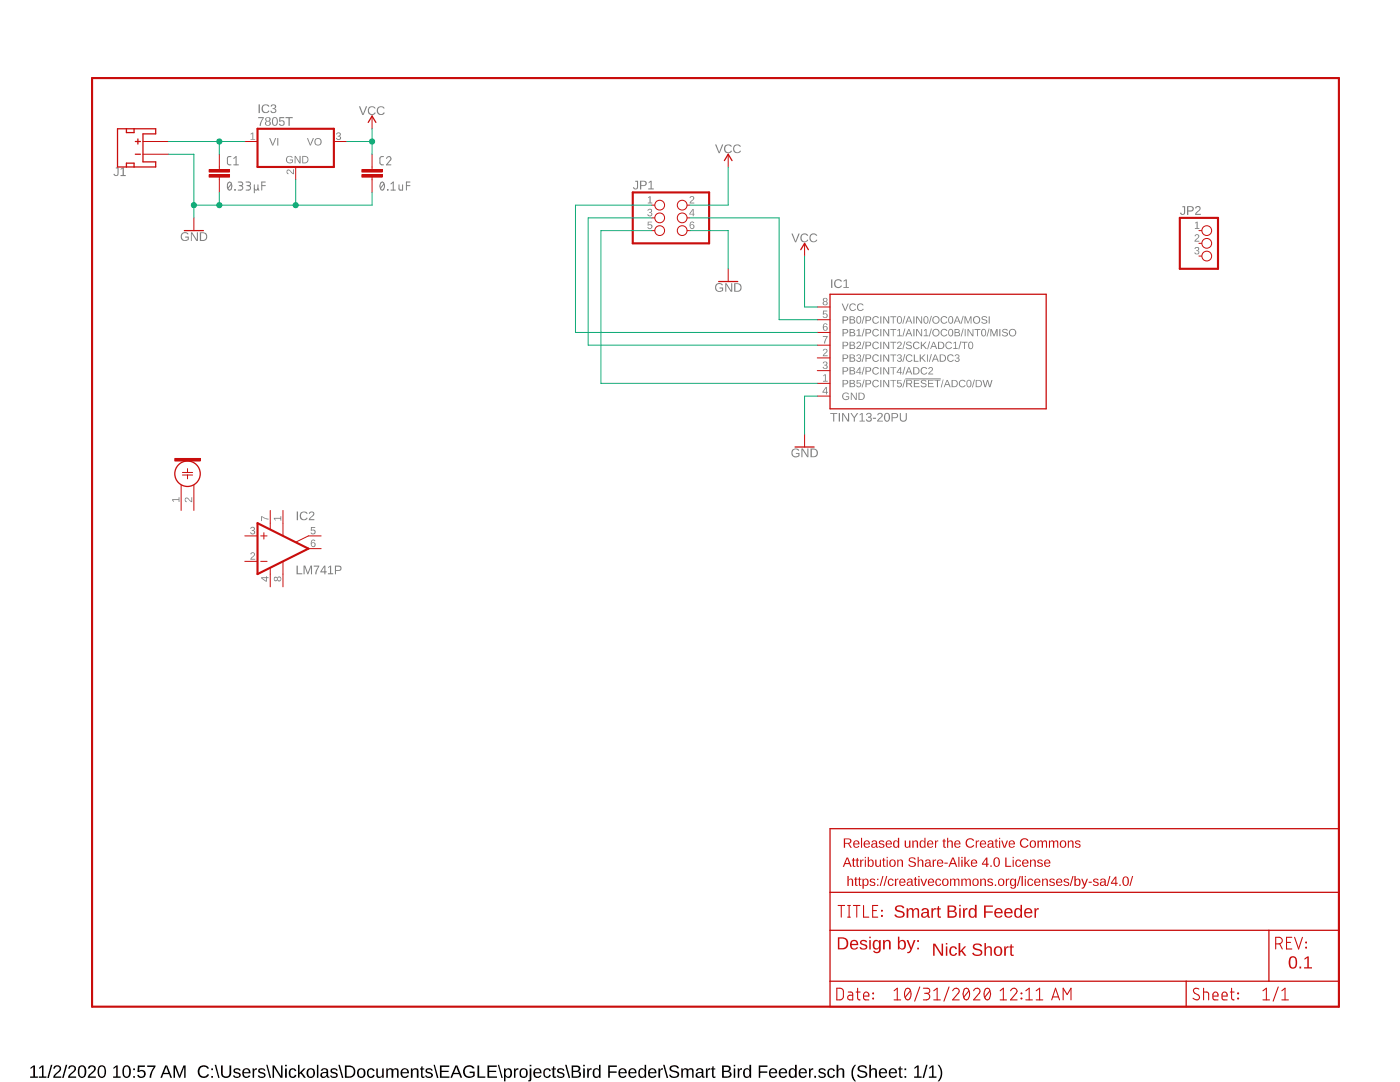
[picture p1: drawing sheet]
<?xml version="1.0" encoding="utf-8"?>
<!DOCTYPE eagle SYSTEM "eagle.dtd">
<!--
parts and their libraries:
SparkFun-Aesthetics: Licensing: Creative Commons ShareAlike 4.0 International - https://creativecommons.org/licenses/by-sa/4.0
-->
<eagle version="9.6.2">
<drawing>
<settings>
<setting alwaysvectorfont="no"/>
<setting verticaltext="up"/>
</settings>
<grid distance="0.1" unitdist="inch" unit="inch" style="lines" multiple="1" display="no" altdistance="0.01" altunitdist="inch" altunit="inch"/>
<schematic xreflabel="%F%N/%S.%C%R" xrefpart="/%S.%C%R">
<libraries>
<library name="atmel">
<symbols>
<symbol name="TINY13">
<wire x1="-17.78" y1="15.24" x2="25.4" y2="15.24" width="0.254" layer="94"/>
<wire x1="25.4" y1="15.24" x2="25.4" y2="-7.62" width="0.254" layer="94"/>
<wire x1="25.4" y1="-7.62" x2="-17.78" y2="-7.62" width="0.254" layer="94"/>
<wire x1="-17.78" y1="-7.62" x2="-17.78" y2="15.24" width="0.254" layer="94"/>
<text x="-17.78" y="16.51" size="1.778" layer="95">&gt;NAME</text>
<text x="-17.78" y="-10.16" size="1.778" layer="96">&gt;VALUE</text>
<pin name="PB5/PCINT5/!RESET!/ADC0/DW" x="-20.32" y="-2.54" length="short"/>
<pin name="PB3/PCINT3/CLKI/ADC3" x="-20.32" y="2.54" length="short"/>
<pin name="PB4/PCINT4/ADC2" x="-20.32" y="0" length="short"/>
<pin name="PB0/PCINT0/AIN0/OC0A/MOSI" x="-20.32" y="10.16" length="short"/>
<pin name="PB1/PCINT1/AIN1/OC0B/INT0/MISO" x="-20.32" y="7.62" length="short"/>
<pin name="PB2/PCINT2/SCK/ADC1/T0" x="-20.32" y="5.08" length="short"/>
<pin name="VCC" x="-20.32" y="12.7" length="short" direction="pwr"/>
<pin name="GND" x="-20.32" y="-5.08" length="short" direction="pwr"/>
</symbol>
</symbols>
<devicesets>
<deviceset name="TINY13" prefix="IC">
<gates>
<gate name="G$1" symbol="TINY13" x="0" y="0"/>
</gates>
<devices>
<device name="PU" package="DIL08">
<connects>
<connect gate="G$1" pin="GND" pad="4"/>
<connect gate="G$1" pin="PB0/PCINT0/AIN0/OC0A/MOSI" pad="5"/>
<connect gate="G$1" pin="PB1/PCINT1/AIN1/OC0B/INT0/MISO" pad="6"/>
<connect gate="G$1" pin="PB2/PCINT2/SCK/ADC1/T0" pad="7"/>
<connect gate="G$1" pin="PB3/PCINT3/CLKI/ADC3" pad="2"/>
<connect gate="G$1" pin="PB4/PCINT4/ADC2" pad="3"/>
<connect gate="G$1" pin="PB5/PCINT5/!RESET!/ADC0/DW" pad="1"/>
<connect gate="G$1" pin="VCC" pad="8"/>
</connects>
<package3dinstances>
<package3dinstance package3d_urn="urn:adsk.eagle:package:4324/1"/>
</package3dinstances>
<technologies>
<technology name="-20">
<attribute name="MF" value="" constant="no"/>
<attribute name="MPN" value="ATTINY13-20PU" constant="no"/>
<attribute name="OC_FARNELL" value="9171550" constant="no"/>
<attribute name="OC_NEWARK" value="96K6521" constant="no"/>
<attribute name="POPULARITY" value="0" constant="no"/>
</technology>
<technology name="V-10">
<attribute name="MF" value="" constant="no"/>
<attribute name="MPN" value="ATTINY13V-10PU" constant="no"/>
<attribute name="OC_FARNELL" value="9171576" constant="no"/>
<attribute name="OC_NEWARK" value="96K6523" constant="no"/>
<attribute name="POPULARITY" value="0" constant="no"/>
</technology>
</technologies>
</device>
<device name="SSU" package="8S1">
<connects>
<connect gate="G$1" pin="GND" pad="4"/>
<connect gate="G$1" pin="PB0/PCINT0/AIN0/OC0A/MOSI" pad="5"/>
<connect gate="G$1" pin="PB1/PCINT1/AIN1/OC0B/INT0/MISO" pad="6"/>
<connect gate="G$1" pin="PB2/PCINT2/SCK/ADC1/T0" pad="7"/>
<connect gate="G$1" pin="PB3/PCINT3/CLKI/ADC3" pad="2"/>
<connect gate="G$1" pin="PB4/PCINT4/ADC2" pad="3"/>
<connect gate="G$1" pin="PB5/PCINT5/!RESET!/ADC0/DW" pad="1"/>
<connect gate="G$1" pin="VCC" pad="8"/>
</connects>
<package3dinstances>
<package3dinstance package3d_urn="urn:adsk.eagle:package:4358/1"/>
</package3dinstances>
<technologies>
<technology name="-20">
<attribute name="MF" value="" constant="no"/>
<attribute name="MPN" value="ATTINY13-20SSU" constant="no"/>
<attribute name="OC_FARNELL" value="1455133" constant="no"/>
<attribute name="OC_NEWARK" value="58M3771" constant="no"/>
<attribute name="POPULARITY" value="0" constant="no"/>
</technology>
<technology name="V-10">
<attribute name="MF" value="" constant="no"/>
<attribute name="MPN" value="ATTINY13V-10SSU" constant="no"/>
<attribute name="OC_FARNELL" value="1455135" constant="no"/>
<attribute name="OC_NEWARK" value="58M3773" constant="no"/>
<attribute name="POPULARITY" value="0" constant="no"/>
</technology>
</technologies>
</device>
<device name="SU" package="8S2">
<connects>
<connect gate="G$1" pin="GND" pad="4"/>
<connect gate="G$1" pin="PB0/PCINT0/AIN0/OC0A/MOSI" pad="5"/>
<connect gate="G$1" pin="PB1/PCINT1/AIN1/OC0B/INT0/MISO" pad="6"/>
<connect gate="G$1" pin="PB2/PCINT2/SCK/ADC1/T0" pad="7"/>
<connect gate="G$1" pin="PB3/PCINT3/CLKI/ADC3" pad="2"/>
<connect gate="G$1" pin="PB4/PCINT4/ADC2" pad="3"/>
<connect gate="G$1" pin="PB5/PCINT5/!RESET!/ADC0/DW" pad="1"/>
<connect gate="G$1" pin="VCC" pad="8"/>
</connects>
<package3dinstances>
<package3dinstance package3d_urn="urn:adsk.eagle:package:4359/1"/>
</package3dinstances>
<technologies>
<technology name="-20">
<attribute name="MF" value="" constant="no"/>
<attribute name="MPN" value="ATTINY13-20SU" constant="no"/>
<attribute name="OC_FARNELL" value="9171568" constant="no"/>
<attribute name="OC_NEWARK" value="96K6522" constant="no"/>
<attribute name="POPULARITY" value="0" constant="no"/>
</technology>
<technology name="V-10">
<attribute name="MF" value="" constant="no"/>
<attribute name="MPN" value="ATTINY13V-10SU" constant="no"/>
<attribute name="OC_FARNELL" value="9171584" constant="no"/>
<attribute name="OC_NEWARK" value="96K6524" constant="no"/>
<attribute name="POPULARITY" value="0" constant="no"/>
</technology>
</technologies>
</device>
</devices>
</deviceset>
</devicesets>
</library>
<library name="pinhead">
<symbols>
<symbol name="PINH2X3">
<wire x1="-6.35" y1="-5.08" x2="8.89" y2="-5.08" width="0.4064" layer="94"/>
<wire x1="8.89" y1="-5.08" x2="8.89" y2="5.08" width="0.4064" layer="94"/>
<wire x1="8.89" y1="5.08" x2="-6.35" y2="5.08" width="0.4064" layer="94"/>
<wire x1="-6.35" y1="5.08" x2="-6.35" y2="-5.08" width="0.4064" layer="94"/>
<text x="-6.35" y="5.715" size="1.778" layer="95">&gt;NAME</text>
<text x="-6.35" y="-7.62" size="1.778" layer="96">&gt;VALUE</text>
<pin name="1" x="-2.54" y="2.54" visible="pad" length="short" direction="pas" function="dot"/>
<pin name="2" x="5.08" y="2.54" visible="pad" length="short" direction="pas" function="dot" rot="R180"/>
<pin name="3" x="-2.54" y="0" visible="pad" length="short" direction="pas" function="dot"/>
<pin name="4" x="5.08" y="0" visible="pad" length="short" direction="pas" function="dot" rot="R180"/>
<pin name="5" x="-2.54" y="-2.54" visible="pad" length="short" direction="pas" function="dot"/>
<pin name="6" x="5.08" y="-2.54" visible="pad" length="short" direction="pas" function="dot" rot="R180"/>
</symbol>
<symbol name="PINHD3">
<wire x1="-6.35" y1="-5.08" x2="1.27" y2="-5.08" width="0.4064" layer="94"/>
<wire x1="1.27" y1="-5.08" x2="1.27" y2="5.08" width="0.4064" layer="94"/>
<wire x1="1.27" y1="5.08" x2="-6.35" y2="5.08" width="0.4064" layer="94"/>
<wire x1="-6.35" y1="5.08" x2="-6.35" y2="-5.08" width="0.4064" layer="94"/>
<text x="-6.35" y="5.715" size="1.778" layer="95">&gt;NAME</text>
<text x="-6.35" y="-7.62" size="1.778" layer="96">&gt;VALUE</text>
<pin name="1" x="-2.54" y="2.54" visible="pad" length="short" direction="pas" function="dot"/>
<pin name="2" x="-2.54" y="0" visible="pad" length="short" direction="pas" function="dot"/>
<pin name="3" x="-2.54" y="-2.54" visible="pad" length="short" direction="pas" function="dot"/>
</symbol>
</symbols>
<devicesets>
<deviceset name="PINHD-2X3" prefix="JP" uservalue="yes">
<gates>
<gate name="A" symbol="PINH2X3" x="0" y="0"/>
</gates>
<devices>
<device name="" package="2X03">
<connects>
<connect gate="A" pin="1" pad="1"/>
<connect gate="A" pin="2" pad="2"/>
<connect gate="A" pin="3" pad="3"/>
<connect gate="A" pin="4" pad="4"/>
<connect gate="A" pin="5" pad="5"/>
<connect gate="A" pin="6" pad="6"/>
</connects>
<package3dinstances>
<package3dinstance package3d_urn="urn:adsk.eagle:package:22462/2"/>
</package3dinstances>
<technologies>
<technology name="">
<attribute name="POPULARITY" value="62" constant="no"/>
</technology>
</technologies>
</device>
<device name="/90" package="2X03/90">
<connects>
<connect gate="A" pin="1" pad="1"/>
<connect gate="A" pin="2" pad="2"/>
<connect gate="A" pin="3" pad="3"/>
<connect gate="A" pin="4" pad="4"/>
<connect gate="A" pin="5" pad="5"/>
<connect gate="A" pin="6" pad="6"/>
</connects>
<package3dinstances>
<package3dinstance package3d_urn="urn:adsk.eagle:package:22464/2"/>
</package3dinstances>
<technologies>
<technology name="">
<attribute name="POPULARITY" value="2" constant="no"/>
</technology>
</technologies>
</device>
</devices>
</deviceset>
<deviceset name="PINHD-1X3" prefix="JP" uservalue="yes">
<gates>
<gate name="A" symbol="PINHD3" x="0" y="0"/>
</gates>
<devices>
<device name="" package="1X03">
<connects>
<connect gate="A" pin="1" pad="1"/>
<connect gate="A" pin="2" pad="2"/>
<connect gate="A" pin="3" pad="3"/>
</connects>
<package3dinstances>
<package3dinstance package3d_urn="urn:adsk.eagle:package:22458/2"/>
</package3dinstances>
<technologies>
<technology name="">
<attribute name="POPULARITY" value="92" constant="no"/>
</technology>
</technologies>
</device>
<device name="/90" package="1X03/90">
<connects>
<connect gate="A" pin="1" pad="1"/>
<connect gate="A" pin="2" pad="2"/>
<connect gate="A" pin="3" pad="3"/>
</connects>
<package3dinstances>
<package3dinstance package3d_urn="urn:adsk.eagle:package:22459/2"/>
</package3dinstances>
<technologies>
<technology name="">
<attribute name="POPULARITY" value="17" constant="no"/>
</technology>
</technologies>
</device>
</devices>
</deviceset>
</devicesets>
</library>
<library name="SparkFun-Aesthetics">
<symbols>
<symbol name="FRAME-LETTER">
<wire x1="0" y1="185.42" x2="248.92" y2="185.42" width="0.4064" layer="94"/>
<wire x1="248.92" y1="185.42" x2="248.92" y2="0" width="0.4064" layer="94"/>
<wire x1="0" y1="185.42" x2="0" y2="0" width="0.4064" layer="94"/>
<wire x1="0" y1="0" x2="248.92" y2="0" width="0.4064" layer="94"/>
</symbol>
<symbol name="DOCFIELD">
<wire x1="0" y1="0" x2="71.12" y2="0" width="0.254" layer="94"/>
<wire x1="101.6" y1="15.24" x2="87.63" y2="15.24" width="0.254" layer="94"/>
<wire x1="0" y1="0" x2="0" y2="5.08" width="0.254" layer="94"/>
<wire x1="0" y1="5.08" x2="71.12" y2="5.08" width="0.254" layer="94"/>
<wire x1="0" y1="5.08" x2="0" y2="15.24" width="0.254" layer="94"/>
<wire x1="101.6" y1="15.24" x2="101.6" y2="5.08" width="0.254" layer="94"/>
<wire x1="71.12" y1="5.08" x2="71.12" y2="0" width="0.254" layer="94"/>
<wire x1="71.12" y1="5.08" x2="87.63" y2="5.08" width="0.254" layer="94"/>
<wire x1="71.12" y1="0" x2="101.6" y2="0" width="0.254" layer="94"/>
<wire x1="87.63" y1="15.24" x2="87.63" y2="5.08" width="0.254" layer="94"/>
<wire x1="87.63" y1="15.24" x2="0" y2="15.24" width="0.254" layer="94"/>
<wire x1="87.63" y1="5.08" x2="101.6" y2="5.08" width="0.254" layer="94"/>
<wire x1="101.6" y1="5.08" x2="101.6" y2="0" width="0.254" layer="94"/>
<wire x1="0" y1="15.24" x2="0" y2="22.86" width="0.254" layer="94"/>
<wire x1="101.6" y1="35.56" x2="0" y2="35.56" width="0.254" layer="94"/>
<wire x1="101.6" y1="35.56" x2="101.6" y2="22.86" width="0.254" layer="94"/>
<wire x1="0" y1="22.86" x2="101.6" y2="22.86" width="0.254" layer="94"/>
<wire x1="0" y1="22.86" x2="0" y2="35.56" width="0.254" layer="94"/>
<wire x1="101.6" y1="22.86" x2="101.6" y2="15.24" width="0.254" layer="94"/>
<text x="1.27" y="1.27" size="2.54" layer="94" font="vector">Date:</text>
<text x="12.7" y="1.27" size="2.54" layer="94" font="vector">&gt;LAST_DATE_TIME</text>
<text x="72.39" y="1.27" size="2.54" layer="94" font="vector">Sheet:</text>
<text x="86.36" y="1.27" size="2.54" layer="94" font="vector">&gt;SHEET</text>
<text x="88.9" y="11.43" size="2.54" layer="94" font="vector">REV:</text>
<text x="1.524" y="17.78" size="2.54" layer="94" font="vector">TITLE:</text>
<text x="15.494" y="17.78" size="2.7432" layer="94" font="vector">&gt;DRAWING_NAME</text>
<text x="2.54" y="31.75" size="1.9304" layer="94">Released under the Creative Commons</text>
<text x="2.54" y="27.94" size="1.9304" layer="94">Attribution Share-Alike 4.0 License</text>
<text x="2.54" y="24.13" size="1.9304" layer="94"> https://creativecommons.org/licenses/by-sa/4.0/</text>
<text x="1.27" y="11.43" size="2.54" layer="94">Design by:</text>
</symbol>
</symbols>
<devicesets>
<deviceset name="FRAME-LETTER" prefix="FRAME">
<gates>
<gate name="G$1" symbol="FRAME-LETTER" x="0" y="0"/>
<gate name="V" symbol="DOCFIELD" x="147.32" y="0" addlevel="must"/>
</gates>
<devices>
<device name="" package="CREATIVE_COMMONS">
<package3dinstances>
<package3dinstance package3d_urn="urn:adsk.eagle:package:37121/1"/>
</package3dinstances>
<technologies>
<technology name=""/>
</technologies>
</device>
<device name="NO_PACKAGE" package="DUMMY">
<package3dinstances>
<package3dinstance package3d_urn="urn:adsk.eagle:package:37104/1"/>
</package3dinstances>
<technologies>
<technology name="">
<attribute name="DESIGNER" value="Nobody" constant="no"/>
<attribute name="VERSION" value="v01" constant="no"/>
</technology>
</technologies>
</device>
</devices>
</deviceset>
</devicesets>
</library>
<library name="SparkFun-Connectors">
<symbols>
<symbol name="JST_2MM_MALE">
<wire x1="-2.54" y1="-2.54" x2="-2.54" y2="1.778" width="0.254" layer="94"/>
<wire x1="-2.54" y1="1.778" x2="-2.54" y2="3.302" width="0.254" layer="94"/>
<wire x1="-2.54" y1="3.302" x2="-2.54" y2="5.08" width="0.254" layer="94"/>
<wire x1="-2.54" y1="5.08" x2="5.08" y2="5.08" width="0.254" layer="94"/>
<wire x1="5.08" y1="5.08" x2="5.08" y2="3.302" width="0.254" layer="94"/>
<wire x1="5.08" y1="3.302" x2="5.08" y2="1.778" width="0.254" layer="94"/>
<wire x1="5.08" y1="1.778" x2="5.08" y2="-2.54" width="0.254" layer="94"/>
<wire x1="5.08" y1="-2.54" x2="4.064" y2="-2.54" width="0.254" layer="94"/>
<wire x1="4.064" y1="-2.54" x2="4.064" y2="0" width="0.254" layer="94"/>
<wire x1="4.064" y1="0" x2="-1.524" y2="0" width="0.254" layer="94"/>
<wire x1="-1.524" y1="0" x2="-1.524" y2="-2.54" width="0.254" layer="94"/>
<wire x1="-2.54" y1="-2.54" x2="-1.524" y2="-2.54" width="0.254" layer="94"/>
<wire x1="-2.54" y1="1.778" x2="-1.778" y2="1.778" width="0.254" layer="94"/>
<wire x1="-1.778" y1="1.778" x2="-1.778" y2="3.302" width="0.254" layer="94"/>
<wire x1="-1.778" y1="3.302" x2="-2.54" y2="3.302" width="0.254" layer="94"/>
<wire x1="5.08" y1="1.778" x2="4.318" y2="1.778" width="0.254" layer="94"/>
<wire x1="4.318" y1="1.778" x2="4.318" y2="3.302" width="0.254" layer="94"/>
<wire x1="4.318" y1="3.302" x2="5.08" y2="3.302" width="0.254" layer="94"/>
<wire x1="2.032" y1="1.016" x2="3.048" y2="1.016" width="0.254" layer="94"/>
<wire x1="2.54" y1="0.508" x2="2.54" y2="1.524" width="0.254" layer="94"/>
<wire x1="0" y1="0.508" x2="0" y2="1.524" width="0.254" layer="94"/>
<pin name="-" x="0" y="-5.08" visible="off" length="middle" rot="R90"/>
<pin name="+" x="2.54" y="-5.08" visible="off" length="middle" rot="R90"/>
<pin name="PAD2" x="5.08" y="2.54" visible="off" length="point" rot="R90"/>
<pin name="PAD1" x="-2.54" y="2.54" visible="off" length="point" rot="R90"/>
<text x="-2.54" y="5.842" size="1.778" layer="95">&gt;NAME</text>
</symbol>
</symbols>
<devicesets>
<deviceset name="JST_2MM_MALE" prefix="J" uservalue="yes">
<gates>
<gate name="G$1" symbol="JST_2MM_MALE" x="0" y="0"/>
</gates>
<devices>
<device name="" package="JST-2-SMD">
<connects>
<connect gate="G$1" pin="+" pad="2"/>
<connect gate="G$1" pin="-" pad="1"/>
<connect gate="G$1" pin="PAD1" pad="NC1"/>
<connect gate="G$1" pin="PAD2" pad="NC2"/>
</connects>
<package3dinstances>
<package3dinstance package3d_urn="urn:adsk.eagle:package:38042/1"/>
</package3dinstances>
<technologies>
<technology name="">
<attribute name="PROD_ID" value="CONN-11443"/>
<attribute name="SF_ID" value="PRT-08612" constant="no"/>
</technology>
</technologies>
</device>
</devices>
</deviceset>
</devicesets>
</library>
<library name="SparkFun-PowerSymbols">
<symbols>
<symbol name="DGND">
<wire x1="-1.905" y1="0" x2="1.905" y2="0" width="0.254" layer="94"/>
<pin name="GND" x="0" y="2.54" visible="off" length="short" direction="sup" rot="R270"/>
<text x="0" y="-0.254" size="1.778" layer="96" align="top-center">&gt;VALUE</text>
</symbol>
<symbol name="VCC">
<wire x1="0.762" y1="1.27" x2="0" y2="2.54" width="0.254" layer="94"/>
<wire x1="0" y1="2.54" x2="-0.762" y2="1.27" width="0.254" layer="94"/>
<pin name="VCC" x="0" y="0" visible="off" length="short" direction="sup" rot="R90"/>
<text x="0" y="2.794" size="1.778" layer="96" align="bottom-center">&gt;VALUE</text>
</symbol>
</symbols>
<devicesets>
<deviceset name="GND" prefix="GND">
<gates>
<gate name="1" symbol="DGND" x="0" y="0"/>
</gates>
<devices>
<device name="">
<technologies>
<technology name=""/>
</technologies>
</device>
</devices>
</deviceset>
<deviceset name="VCC" prefix="SUPPLY">
<gates>
<gate name="G$1" symbol="VCC" x="0" y="0"/>
</gates>
<devices>
<device name="">
<technologies>
<technology name=""/>
</technologies>
</device>
</devices>
</deviceset>
</devicesets>
</library>
<library name="microphon">
<symbols>
<symbol name="CONDENSER-MICROPHON">
<wire x1="1.27" y1="-1.27" x2="2.032" y2="-1.27" width="0.1524" layer="94"/>
<wire x1="2.032" y1="-0.254" x2="2.032" y2="-1.27" width="0.1524" layer="94"/>
<wire x1="2.032" y1="-1.27" x2="2.032" y2="-2.286" width="0.1524" layer="94"/>
<wire x1="2.54" y1="-0.254" x2="2.54" y2="-1.27" width="0.1524" layer="94"/>
<wire x1="2.54" y1="-1.27" x2="2.54" y2="-2.286" width="0.1524" layer="94"/>
<wire x1="2.54" y1="-1.27" x2="3.302" y2="-1.27" width="0.1524" layer="94"/>
<circle x="2.286" y="-1.27" radius="2.54" width="0.254" layer="94"/>
<rectangle x1="4.826" y1="-3.81" x2="5.334" y2="1.27" layer="94"/>
<pin name="1" x="-5.08" y="0" visible="pad" length="middle" direction="pas"/>
<pin name="2" x="-5.08" y="-2.54" visible="pad" length="middle" direction="pas"/>
</symbol>
</symbols>
<devicesets>
<deviceset name="ELECTRET_MICROPHON-" prefix="M">
<gates>
<gate name="G$1" symbol="CONDENSER-MICROPHON" x="0" y="0"/>
</gates>
<devices>
<device name="F6035AP" package="F6035AP">
<connects>
<connect gate="G$1" pin="1" pad="1"/>
<connect gate="G$1" pin="2" pad="2"/>
</connects>
<package3dinstances>
<package3dinstance package3d_urn="urn:adsk.eagle:package:21041/1"/>
</package3dinstances>
<technologies>
<technology name="">
<attribute name="POPULARITY" value="0" constant="no"/>
</technology>
</technologies>
</device>
<device name="F6050AP" package="F6050AP">
<connects>
<connect gate="G$1" pin="1" pad="1"/>
<connect gate="G$1" pin="2" pad="2"/>
</connects>
<package3dinstances>
<package3dinstance package3d_urn="urn:adsk.eagle:package:21036/1"/>
</package3dinstances>
<technologies>
<technology name="">
<attribute name="POPULARITY" value="2" constant="no"/>
</technology>
</technologies>
</device>
<device name="WM-61A" package="WM-61A">
<connects>
<connect gate="G$1" pin="1" pad="1"/>
<connect gate="G$1" pin="2" pad="2"/>
</connects>
<package3dinstances>
<package3dinstance package3d_urn="urn:adsk.eagle:package:21033/1"/>
</package3dinstances>
<technologies>
<technology name="">
<attribute name="POPULARITY" value="0" constant="no"/>
</technology>
</technologies>
</device>
<device name="WM-61B" package="WM-61B">
<connects>
<connect gate="G$1" pin="1" pad="1"/>
<connect gate="G$1" pin="2" pad="2"/>
</connects>
<package3dinstances>
<package3dinstance package3d_urn="urn:adsk.eagle:package:21037/1"/>
</package3dinstances>
<technologies>
<technology name="">
<attribute name="POPULARITY" value="1" constant="no"/>
</technology>
</technologies>
</device>
<device name="WM-62PC/62PK" package="WM-62PC/62PK">
<connects>
<connect gate="G$1" pin="1" pad="1"/>
<connect gate="G$1" pin="2" pad="2"/>
</connects>
<package3dinstances>
<package3dinstance package3d_urn="urn:adsk.eagle:package:21040/1"/>
</package3dinstances>
<technologies>
<technology name="">
<attribute name="POPULARITY" value="0" constant="no"/>
</technology>
</technologies>
</device>
<device name="WM-63PR" package="WM-63PR">
<connects>
<connect gate="G$1" pin="1" pad="1"/>
<connect gate="G$1" pin="2" pad="2"/>
</connects>
<package3dinstances>
<package3dinstance package3d_urn="urn:adsk.eagle:package:21035/1"/>
</package3dinstances>
<technologies>
<technology name="">
<attribute name="POPULARITY" value="0" constant="no"/>
</technology>
</technologies>
</device>
<device name="WM-64PC/64PK" package="WM-64PC/64PK">
<connects>
<connect gate="G$1" pin="1" pad="1"/>
<connect gate="G$1" pin="2" pad="2"/>
</connects>
<package3dinstances>
<package3dinstance package3d_urn="urn:adsk.eagle:package:21034/1"/>
</package3dinstances>
<technologies>
<technology name="">
<attribute name="POPULARITY" value="0" constant="no"/>
</technology>
</technologies>
</device>
<device name="WM.64PN" package="WM-64PN">
<connects>
<connect gate="G$1" pin="1" pad="1"/>
<connect gate="G$1" pin="2" pad="2"/>
</connects>
<package3dinstances>
<package3dinstance package3d_urn="urn:adsk.eagle:package:21039/1"/>
</package3dinstances>
<technologies>
<technology name="">
<attribute name="POPULARITY" value="0" constant="no"/>
</technology>
</technologies>
</device>
<device name="TOM-1545P-R" package="TOM-1545P-R">
<connects>
<connect gate="G$1" pin="1" pad="+"/>
<connect gate="G$1" pin="2" pad="-"/>
</connects>
<package3dinstances>
<package3dinstance package3d_urn="urn:adsk.eagle:package:21038/1"/>
</package3dinstances>
<technologies>
<technology name="">
<attribute name="POPULARITY" value="1" constant="no"/>
</technology>
</technologies>
</device>
</devices>
</deviceset>
</devicesets>
</library>
<library name="linear">
<symbols>
<symbol name="2NUL">
<wire x1="-3.81" y1="3.175" x2="-3.81" y2="1.905" width="0.1524" layer="94"/>
<wire x1="-4.445" y1="2.54" x2="-3.175" y2="2.54" width="0.1524" layer="94"/>
<wire x1="-4.445" y1="-2.54" x2="-3.175" y2="-2.54" width="0.1524" layer="94"/>
<wire x1="-2.54" y1="5.08" x2="-2.54" y2="3.8862" width="0.1524" layer="94"/>
<wire x1="0" y1="5.0546" x2="0" y2="2.6162" width="0.1524" layer="94"/>
<wire x1="0" y1="-2.6162" x2="0" y2="-5.08" width="0.1524" layer="94"/>
<wire x1="-2.54" y1="-3.9116" x2="-2.54" y2="-5.08" width="0.1524" layer="94"/>
<wire x1="5.08" y1="2.54" x2="2.6162" y2="1.3208" width="0.1524" layer="94"/>
<wire x1="5.08" y1="0" x2="-5.08" y2="5.08" width="0.4064" layer="94"/>
<wire x1="-5.08" y1="5.08" x2="-5.08" y2="-5.08" width="0.4064" layer="94"/>
<wire x1="-5.08" y1="-5.08" x2="5.08" y2="0" width="0.4064" layer="94"/>
<text x="2.54" y="5.715" size="1.778" layer="95">&gt;NAME</text>
<text x="2.54" y="-5.08" size="1.778" layer="96">&gt;VALUE</text>
<text x="1.27" y="3.175" size="0.8128" layer="93" rot="R90">ON1</text>
<text x="3.175" y="2.54" size="0.8128" layer="93" rot="R90">ON2</text>
<text x="1.27" y="-5.08" size="0.8128" layer="93" rot="R90">OPT</text>
<text x="-1.27" y="4.445" size="0.8128" layer="93" rot="R90">V+</text>
<text x="-1.27" y="-5.715" size="0.8128" layer="93" rot="R90">V-</text>
<pin name="ON2" x="7.62" y="2.54" visible="pad" length="short" direction="pas" rot="R180"/>
<pin name="ON1" x="0" y="7.62" visible="pad" length="short" direction="pas" rot="R270"/>
<pin name="-IN" x="-7.62" y="-2.54" visible="pad" length="short" direction="in"/>
<pin name="+IN" x="-7.62" y="2.54" visible="pad" length="short" direction="in"/>
<pin name="OUT" x="7.62" y="0" visible="pad" length="short" direction="out" rot="R180"/>
<pin name="OPT" x="0" y="-7.62" visible="pad" length="short" direction="pas" rot="R90"/>
<pin name="V+" x="-2.54" y="7.62" visible="pad" length="short" direction="pwr" rot="R270"/>
<pin name="V-" x="-2.54" y="-7.62" visible="pad" length="short" direction="pwr" rot="R90"/>
</symbol>
<symbol name="78XX">
<wire x1="-7.62" y1="-5.08" x2="7.62" y2="-5.08" width="0.4064" layer="94"/>
<wire x1="7.62" y1="-5.08" x2="7.62" y2="2.54" width="0.4064" layer="94"/>
<wire x1="7.62" y1="2.54" x2="-7.62" y2="2.54" width="0.4064" layer="94"/>
<wire x1="-7.62" y1="2.54" x2="-7.62" y2="-5.08" width="0.4064" layer="94"/>
<text x="-7.62" y="5.715" size="1.778" layer="95">&gt;NAME</text>
<text x="-7.62" y="3.175" size="1.778" layer="96">&gt;VALUE</text>
<text x="-2.032" y="-4.318" size="1.524" layer="95">GND</text>
<pin name="VI" x="-10.16" y="0" length="short" direction="in"/>
<pin name="GND" x="0" y="-7.62" visible="pad" length="short" direction="pas" rot="R90"/>
<pin name="VO" x="10.16" y="0" length="short" direction="pas" rot="R180"/>
</symbol>
</symbols>
<devicesets>
<deviceset name="*741" prefix="IC">
<gates>
<gate name="A" symbol="2NUL" x="2.54" y="0"/>
</gates>
<devices>
<device name="P" package="DIL08">
<connects>
<connect gate="A" pin="+IN" pad="3"/>
<connect gate="A" pin="-IN" pad="2"/>
<connect gate="A" pin="ON1" pad="1"/>
<connect gate="A" pin="ON2" pad="5"/>
<connect gate="A" pin="OPT" pad="8"/>
<connect gate="A" pin="OUT" pad="6"/>
<connect gate="A" pin="V+" pad="7"/>
<connect gate="A" pin="V-" pad="4"/>
</connects>
<package3dinstances>
<package3dinstance package3d_urn="urn:adsk.eagle:package:16409/2"/>
</package3dinstances>
<technologies>
<technology name="LM">
<attribute name="POPULARITY" value="0" constant="no"/>
</technology>
<technology name="UA">
<attribute name="POPULARITY" value="8" constant="no"/>
</technology>
</technologies>
</device>
<device name="D" package="SO08">
<connects>
<connect gate="A" pin="+IN" pad="3"/>
<connect gate="A" pin="-IN" pad="2"/>
<connect gate="A" pin="ON1" pad="1"/>
<connect gate="A" pin="ON2" pad="5"/>
<connect gate="A" pin="OPT" pad="8"/>
<connect gate="A" pin="OUT" pad="6"/>
<connect gate="A" pin="V+" pad="7"/>
<connect gate="A" pin="V-" pad="4"/>
</connects>
<package3dinstances>
<package3dinstance package3d_urn="urn:adsk.eagle:package:16404/2"/>
</package3dinstances>
<technologies>
<technology name="LM">
<attribute name="POPULARITY" value="0" constant="no"/>
</technology>
<technology name="UA">
<attribute name="POPULARITY" value="0" constant="no"/>
</technology>
</technologies>
</device>
</devices>
</deviceset>
<deviceset name="78*" prefix="IC">
<gates>
<gate name="A1" symbol="78XX" x="0" y="0"/>
</gates>
<devices>
<device name="Z" package="TO92">
<connects>
<connect gate="A1" pin="GND" pad="2"/>
<connect gate="A1" pin="VI" pad="3"/>
<connect gate="A1" pin="VO" pad="1"/>
</connects>
<package3dinstances>
<package3dinstance package3d_urn="urn:adsk.eagle:package:16416/2"/>
</package3dinstances>
<technologies>
<technology name="L05">
<attribute name="POPULARITY" value="12" constant="no"/>
</technology>
<technology name="L08">
<attribute name="POPULARITY" value="0" constant="no"/>
</technology>
<technology name="L12">
<attribute name="POPULARITY" value="0" constant="no"/>
</technology>
<technology name="L15">
<attribute name="POPULARITY" value="0" constant="no"/>
</technology>
<technology name="L18">
<attribute name="POPULARITY" value="0" constant="no"/>
</technology>
<technology name="L24">
<attribute name="POPULARITY" value="0" constant="no"/>
</technology>
</technologies>
</device>
<device name="T" package="TO220H">
<connects>
<connect gate="A1" pin="GND" pad="2"/>
<connect gate="A1" pin="VI" pad="1"/>
<connect gate="A1" pin="VO" pad="3"/>
</connects>
<package3dinstances>
<package3dinstance package3d_urn="urn:adsk.eagle:package:16414/1"/>
</package3dinstances>
<technologies>
<technology name="05">
<attribute name="POPULARITY" value="35" constant="no"/>
</technology>
<technology name="06">
<attribute name="POPULARITY" value="0" constant="no"/>
</technology>
<technology name="08">
<attribute name="POPULARITY" value="0" constant="no"/>
</technology>
<technology name="12">
<attribute name="POPULARITY" value="0" constant="no"/>
</technology>
<technology name="15">
<attribute name="POPULARITY" value="0" constant="no"/>
</technology>
<technology name="18">
<attribute name="POPULARITY" value="0" constant="no"/>
</technology>
<technology name="24">
<attribute name="POPULARITY" value="0" constant="no"/>
</technology>
</technologies>
</device>
<device name="H" package="TO39">
<connects>
<connect gate="A1" pin="GND" pad="3"/>
<connect gate="A1" pin="VI" pad="1"/>
<connect gate="A1" pin="VO" pad="2"/>
</connects>
<package3dinstances>
<package3dinstance package3d_urn="urn:adsk.eagle:package:16419/1"/>
</package3dinstances>
<technologies>
<technology name="05">
<attribute name="POPULARITY" value="0" constant="no"/>
</technology>
<technology name="06">
<attribute name="POPULARITY" value="0" constant="no"/>
</technology>
<technology name="08">
<attribute name="POPULARITY" value="0" constant="no"/>
</technology>
<technology name="12">
<attribute name="POPULARITY" value="0" constant="no"/>
</technology>
<technology name="15">
<attribute name="POPULARITY" value="0" constant="no"/>
</technology>
<technology name="18">
<attribute name="POPULARITY" value="0" constant="no"/>
</technology>
<technology name="24">
<attribute name="POPULARITY" value="0" constant="no"/>
</technology>
</technologies>
</device>
<device name="L" package="TO92">
<connects>
<connect gate="A1" pin="GND" pad="2"/>
<connect gate="A1" pin="VI" pad="3"/>
<connect gate="A1" pin="VO" pad="1"/>
</connects>
<package3dinstances>
<package3dinstance package3d_urn="urn:adsk.eagle:package:16416/2"/>
</package3dinstances>
<technologies>
<technology name="05">
<attribute name="POPULARITY" value="0" constant="no"/>
</technology>
<technology name="06">
<attribute name="POPULARITY" value="0" constant="no"/>
</technology>
<technology name="08">
<attribute name="POPULARITY" value="0" constant="no"/>
</technology>
<technology name="12">
<attribute name="POPULARITY" value="0" constant="no"/>
</technology>
<technology name="15">
<attribute name="POPULARITY" value="0" constant="no"/>
</technology>
<technology name="18">
<attribute name="POPULARITY" value="0" constant="no"/>
</technology>
<technology name="24">
<attribute name="POPULARITY" value="0" constant="no"/>
</technology>
</technologies>
</device>
<device name="DT" package="TO252">
<connects>
<connect gate="A1" pin="GND" pad="3"/>
<connect gate="A1" pin="VI" pad="1"/>
<connect gate="A1" pin="VO" pad="2"/>
</connects>
<package3dinstances>
<package3dinstance package3d_urn="urn:adsk.eagle:package:16415/2"/>
</package3dinstances>
<technologies>
<technology name="05">
<attribute name="POPULARITY" value="0" constant="no"/>
</technology>
<technology name="06">
<attribute name="POPULARITY" value="18" constant="no"/>
</technology>
<technology name="08">
<attribute name="POPULARITY" value="0" constant="no"/>
</technology>
<technology name="12">
<attribute name="POPULARITY" value="0" constant="no"/>
</technology>
<technology name="15">
<attribute name="POPULARITY" value="0" constant="no"/>
</technology>
<technology name="18">
<attribute name="POPULARITY" value="0" constant="no"/>
</technology>
<technology name="24">
<attribute name="POPULARITY" value="0" constant="no"/>
</technology>
</technologies>
</device>
<device name="TV" package="TO220V">
<connects>
<connect gate="A1" pin="GND" pad="2"/>
<connect gate="A1" pin="VI" pad="1"/>
<connect gate="A1" pin="VO" pad="3"/>
</connects>
<package3dinstances>
<package3dinstance package3d_urn="urn:adsk.eagle:package:16417/2"/>
</package3dinstances>
<technologies>
<technology name="05">
<attribute name="POPULARITY" value="57" constant="no"/>
</technology>
<technology name="12">
<attribute name="POPULARITY" value="0" constant="no"/>
</technology>
<technology name="15">
<attribute name="POPULARITY" value="0" constant="no"/>
</technology>
<technology name="18">
<attribute name="POPULARITY" value="0" constant="no"/>
</technology>
<technology name="24">
<attribute name="POPULARITY" value="0" constant="no"/>
</technology>
<technology name="6">
<attribute name="POPULARITY" value="0" constant="no"/>
</technology>
<technology name="8">
<attribute name="POPULARITY" value="0" constant="no"/>
</technology>
</technologies>
</device>
</devices>
</deviceset>
</devicesets>
</library>
<library name="SparkFun-Capacitors">
<symbols>
<symbol name="CAP">
<wire x1="0" y1="2.54" x2="0" y2="2.032" width="0.1524" layer="94"/>
<wire x1="0" y1="0" x2="0" y2="0.508" width="0.1524" layer="94"/>
<text x="1.524" y="2.921" size="1.778" layer="95" font="vector">&gt;NAME</text>
<text x="1.524" y="-2.159" size="1.778" layer="96" font="vector">&gt;VALUE</text>
<rectangle x1="-2.032" y1="0.508" x2="2.032" y2="1.016" layer="94"/>
<rectangle x1="-2.032" y1="1.524" x2="2.032" y2="2.032" layer="94"/>
<pin name="1" x="0" y="5.08" visible="off" length="short" direction="pas" swaplevel="1" rot="R270"/>
<pin name="2" x="0" y="-2.54" visible="off" length="short" direction="pas" swaplevel="1" rot="R90"/>
</symbol>
</symbols>
<devicesets>
<deviceset name="0.33UF/330NF" prefix="C">
<gates>
<gate name="G$1" symbol="CAP" x="0" y="0"/>
</gates>
<devices>
<device name="-0805-50V-10%" package="0805">
<connects>
<connect gate="G$1" pin="1" pad="1"/>
<connect gate="G$1" pin="2" pad="2"/>
</connects>
<package3dinstances>
<package3dinstance package3d_urn="urn:adsk.eagle:package:37429/1"/>
</package3dinstances>
<technologies>
<technology name="">
<attribute name="PROD_ID" value="CAP-08469"/>
<attribute name="VALUE" value="0.33µF"/>
</technology>
</technologies>
</device>
</devices>
</deviceset>
<deviceset name="0.1UF" prefix="C">
<gates>
<gate name="G$1" symbol="CAP" x="0" y="0"/>
</gates>
<devices>
<device name="-0402-16V-10%" package="0402">
<connects>
<connect gate="G$1" pin="1" pad="1"/>
<connect gate="G$1" pin="2" pad="2"/>
</connects>
<package3dinstances>
<package3dinstance package3d_urn="urn:adsk.eagle:package:37413/1"/>
</package3dinstances>
<technologies>
<technology name="">
<attribute name="PROD_ID" value="CAP-12416"/>
<attribute name="VALUE" value="0.1uF"/>
</technology>
</technologies>
</device>
<device name="-0603-25V-(+80/-20%)" package="0603">
<connects>
<connect gate="G$1" pin="1" pad="1"/>
<connect gate="G$1" pin="2" pad="2"/>
</connects>
<package3dinstances>
<package3dinstance package3d_urn="urn:adsk.eagle:package:37414/1"/>
</package3dinstances>
<technologies>
<technology name="">
<attribute name="PROD_ID" value="CAP-00810"/>
<attribute name="VALUE" value="0.1uF"/>
</technology>
</technologies>
</device>
<device name="-0603-25V-5%" package="0603">
<connects>
<connect gate="G$1" pin="1" pad="1"/>
<connect gate="G$1" pin="2" pad="2"/>
</connects>
<package3dinstances>
<package3dinstance package3d_urn="urn:adsk.eagle:package:37414/1"/>
</package3dinstances>
<technologies>
<technology name="">
<attribute name="PROD_ID" value="CAP-08604"/>
<attribute name="VALUE" value="0.1uF"/>
</technology>
</technologies>
</device>
<device name="-KIT-EZ-50V-20%" package="CAP-PTH-SMALL-KIT">
<connects>
<connect gate="G$1" pin="1" pad="1"/>
<connect gate="G$1" pin="2" pad="2"/>
</connects>
<package3dinstances>
<package3dinstance package3d_urn="urn:adsk.eagle:package:37428/1"/>
</package3dinstances>
<technologies>
<technology name="">
<attribute name="PROD_ID" value="CAP-08370"/>
<attribute name="VALUE" value="0.1uF"/>
</technology>
</technologies>
</device>
<device name="-0603-100V-10%" package="0603">
<connects>
<connect gate="G$1" pin="1" pad="1"/>
<connect gate="G$1" pin="2" pad="2"/>
</connects>
<package3dinstances>
<package3dinstance package3d_urn="urn:adsk.eagle:package:37414/1"/>
</package3dinstances>
<technologies>
<technology name="">
<attribute name="PROD_ID" value="CAP-08390"/>
<attribute name="VALUE" value="0.1uF"/>
</technology>
</technologies>
</device>
</devices>
</deviceset>
</devicesets>
</library>
</libraries>
<attributes>
</attributes>
<variantdefs>
</variantdefs>
<classes>
<class number="0" name="default" width="0" drill="0">
</class>
</classes>
<parts>
<part name="IC1" library="atmel" deviceset="TINY13" device="PU" package3d_urn="urn:adsk.eagle:package:4324/1" technology="-20"/>
<part name="JP1" library="pinhead" deviceset="PINHD-2X3" device="" package3d_urn="urn:adsk.eagle:package:22462/2"/>
<part name="FRAME1" library="SparkFun-Aesthetics" deviceset="FRAME-LETTER" device="NO_PACKAGE" package3d_urn="urn:adsk.eagle:package:37104/1"/>
<part name="J1" library="SparkFun-Connectors" deviceset="JST_2MM_MALE" device="" package3d_urn="urn:adsk.eagle:package:38042/1"/>
<part name="GND1" library="SparkFun-PowerSymbols" deviceset="GND" device=""/>
<part name="SUPPLY1" library="SparkFun-PowerSymbols" deviceset="VCC" device=""/>
<part name="GND2" library="SparkFun-PowerSymbols" deviceset="GND" device=""/>
<part name="SUPPLY2" library="SparkFun-PowerSymbols" deviceset="VCC" device=""/>
<part name="M1" library="microphon" deviceset="ELECTRET_MICROPHON-" device="WM-61A" package3d_urn="urn:adsk.eagle:package:21033/1"/>
<part name="IC2" library="linear" deviceset="*741" device="P" package3d_urn="urn:adsk.eagle:package:16409/2" technology="LM"/>
<part name="SUPPLY3" library="SparkFun-PowerSymbols" deviceset="VCC" device=""/>
<part name="GND3" library="SparkFun-PowerSymbols" deviceset="GND" device=""/>
<part name="JP2" library="pinhead" deviceset="PINHD-1X3" device="/90" package3d_urn="urn:adsk.eagle:package:22459/2"/>
<part name="IC3" library="linear" deviceset="78*" device="T" package3d_urn="urn:adsk.eagle:package:16414/1" technology="05"/>
<part name="C1" library="SparkFun-Capacitors" deviceset="0.33UF/330NF" device="-0805-50V-10%" package3d_urn="urn:adsk.eagle:package:37429/1" value="0.33µF"/>
<part name="C2" library="SparkFun-Capacitors" deviceset="0.1UF" device="-0402-16V-10%" package3d_urn="urn:adsk.eagle:package:37413/1" value="0.1uF"/>
</parts>
<sheets>
<sheet>
<plain>
<text x="269.24" y="43.18" size="2.54" layer="94">Smart Bird Feeder</text>
<text x="347.98" y="33.02" size="2.54" layer="94">0.1</text>
<text x="276.86" y="35.56" size="2.54" layer="94">Nick Short</text>
</plain>
<instances>
<instance part="IC1" gate="G$1" x="274.32" y="152.4" smashed="yes">
<attribute name="NAME" x="256.54" y="168.91" size="1.778" layer="95"/>
<attribute name="VALUE" x="256.54" y="142.24" size="1.778" layer="96"/>
</instance>
<instance part="JP1" gate="A" x="223.52" y="182.88" smashed="yes">
<attribute name="NAME" x="217.17" y="188.595" size="1.778" layer="95"/>
<attribute name="VALUE" x="217.17" y="175.26" size="1.778" layer="96"/>
</instance>
<instance part="FRAME1" gate="G$1" x="109.22" y="25.4" smashed="yes"/>
<instance part="FRAME1" gate="V" x="256.54" y="25.4" smashed="yes">
<attribute name="LAST_DATE_TIME" x="269.24" y="26.67" size="2.54" layer="94" font="vector"/>
<attribute name="SHEET" x="342.9" y="26.67" size="2.54" layer="94" font="vector"/>
</instance>
<instance part="J1" gate="G$1" x="119.38" y="195.58" smashed="yes" rot="R90">
<attribute name="NAME" x="116.078" y="193.04" size="1.778" layer="95" rot="R180"/>
</instance>
<instance part="GND1" gate="1" x="129.54" y="180.34" smashed="yes">
<attribute name="VALUE" x="129.54" y="180.086" size="1.778" layer="96" align="top-center"/>
</instance>
<instance part="SUPPLY1" gate="G$1" x="165.1" y="200.66" smashed="yes">
<attribute name="VALUE" x="165.1" y="203.454" size="1.778" layer="96" align="bottom-center"/>
</instance>
<instance part="GND2" gate="1" x="251.46" y="137.16" smashed="yes">
<attribute name="VALUE" x="251.46" y="136.906" size="1.778" layer="96" align="top-center"/>
</instance>
<instance part="SUPPLY2" gate="G$1" x="251.46" y="175.26" smashed="yes">
<attribute name="VALUE" x="251.46" y="178.054" size="1.778" layer="96" align="bottom-center"/>
</instance>
<instance part="M1" gate="G$1" x="127" y="129.54" smashed="yes" rot="R90"/>
<instance part="IC2" gate="A" x="147.32" y="116.84" smashed="yes">
<attribute name="NAME" x="149.86" y="122.555" size="1.778" layer="95"/>
<attribute name="VALUE" x="149.86" y="111.76" size="1.778" layer="96"/>
</instance>
<instance part="SUPPLY3" gate="G$1" x="236.22" y="193.04" smashed="yes">
<attribute name="VALUE" x="236.22" y="195.834" size="1.778" layer="96" align="bottom-center"/>
</instance>
<instance part="GND3" gate="1" x="236.22" y="170.18" smashed="yes">
<attribute name="VALUE" x="236.22" y="169.926" size="1.778" layer="96" align="top-center"/>
</instance>
<instance part="JP2" gate="A" x="332.74" y="177.8" smashed="yes">
<attribute name="NAME" x="326.39" y="183.515" size="1.778" layer="95"/>
<attribute name="VALUE" x="326.39" y="170.18" size="1.778" layer="96"/>
</instance>
<instance part="IC3" gate="A1" x="149.86" y="198.12" smashed="yes">
<attribute name="NAME" x="142.24" y="203.835" size="1.778" layer="95"/>
<attribute name="VALUE" x="142.24" y="201.295" size="1.778" layer="96"/>
</instance>
<instance part="C1" gate="G$1" x="134.62" y="190.5" smashed="yes">
<attribute name="NAME" x="136.144" y="193.421" size="1.778" layer="95" font="vector"/>
<attribute name="VALUE" x="136.144" y="188.341" size="1.778" layer="96" font="vector"/>
</instance>
<instance part="C2" gate="G$1" x="165.1" y="190.5" smashed="yes">
<attribute name="NAME" x="166.624" y="193.421" size="1.778" layer="95" font="vector"/>
<attribute name="VALUE" x="166.624" y="188.341" size="1.778" layer="96" font="vector"/>
</instance>
</instances>
<busses>
</busses>
<nets>
<net name="VCC" class="0">
<segment>
<pinref part="SUPPLY2" gate="G$1" pin="VCC"/>
<wire x1="251.46" y1="165.1" x2="251.46" y2="175.26" width="0.1524" layer="91"/>
<pinref part="IC1" gate="G$1" pin="VCC"/>
<wire x1="254" y1="165.1" x2="251.46" y2="165.1" width="0.1524" layer="91"/>
</segment>
<segment>
<pinref part="JP1" gate="A" pin="2"/>
<pinref part="SUPPLY3" gate="G$1" pin="VCC"/>
<wire x1="228.6" y1="185.42" x2="236.22" y2="185.42" width="0.1524" layer="91"/>
<wire x1="236.22" y1="185.42" x2="236.22" y2="193.04" width="0.1524" layer="91"/>
</segment>
<segment>
<pinref part="SUPPLY1" gate="G$1" pin="VCC"/>
<pinref part="C2" gate="G$1" pin="1"/>
<wire x1="165.1" y1="200.66" x2="165.1" y2="198.12" width="0.1524" layer="91"/>
<pinref part="IC3" gate="A1" pin="VO"/>
<wire x1="165.1" y1="198.12" x2="165.1" y2="195.58" width="0.1524" layer="91"/>
<wire x1="160.02" y1="198.12" x2="165.1" y2="198.12" width="0.1524" layer="91"/>
<junction x="165.1" y="198.12"/>
</segment>
</net>
<net name="GND" class="0">
<segment>
<pinref part="J1" gate="G$1" pin="-"/>
<pinref part="GND1" gate="1" pin="GND"/>
<wire x1="124.46" y1="195.58" x2="129.54" y2="195.58" width="0.1524" layer="91"/>
<wire x1="129.54" y1="195.58" x2="129.54" y2="185.42" width="0.1524" layer="91"/>
<pinref part="IC3" gate="A1" pin="GND"/>
<wire x1="129.54" y1="185.42" x2="129.54" y2="182.88" width="0.1524" layer="91"/>
<wire x1="149.86" y1="190.5" x2="149.86" y2="185.42" width="0.1524" layer="91"/>
<wire x1="149.86" y1="185.42" x2="134.62" y2="185.42" width="0.1524" layer="91"/>
<junction x="129.54" y="185.42"/>
<pinref part="C2" gate="G$1" pin="2"/>
<wire x1="134.62" y1="185.42" x2="129.54" y2="185.42" width="0.1524" layer="91"/>
<wire x1="165.1" y1="187.96" x2="165.1" y2="185.42" width="0.1524" layer="91"/>
<wire x1="165.1" y1="185.42" x2="149.86" y2="185.42" width="0.1524" layer="91"/>
<junction x="149.86" y="185.42"/>
<pinref part="C1" gate="G$1" pin="2"/>
<wire x1="134.62" y1="187.96" x2="134.62" y2="185.42" width="0.1524" layer="91"/>
<junction x="134.62" y="185.42"/>
</segment>
<segment>
<pinref part="GND2" gate="1" pin="GND"/>
<wire x1="251.46" y1="147.32" x2="251.46" y2="139.7" width="0.1524" layer="91"/>
<pinref part="IC1" gate="G$1" pin="GND"/>
<wire x1="251.46" y1="147.32" x2="254" y2="147.32" width="0.1524" layer="91"/>
</segment>
<segment>
<pinref part="JP1" gate="A" pin="6"/>
<pinref part="GND3" gate="1" pin="GND"/>
<wire x1="228.6" y1="180.34" x2="236.22" y2="180.34" width="0.1524" layer="91"/>
<wire x1="236.22" y1="180.34" x2="236.22" y2="172.72" width="0.1524" layer="91"/>
</segment>
</net>
<net name="N$1" class="0">
<segment>
<pinref part="JP1" gate="A" pin="1"/>
<wire x1="220.98" y1="185.42" x2="205.74" y2="185.42" width="0.1524" layer="91"/>
<wire x1="205.74" y1="185.42" x2="205.74" y2="160.02" width="0.1524" layer="91"/>
<pinref part="IC1" gate="G$1" pin="PB1/PCINT1/AIN1/OC0B/INT0/MISO"/>
<wire x1="205.74" y1="160.02" x2="254" y2="160.02" width="0.1524" layer="91"/>
</segment>
</net>
<net name="N$2" class="0">
<segment>
<pinref part="JP1" gate="A" pin="3"/>
<wire x1="220.98" y1="182.88" x2="208.28" y2="182.88" width="0.1524" layer="91"/>
<wire x1="208.28" y1="182.88" x2="208.28" y2="157.48" width="0.1524" layer="91"/>
<pinref part="IC1" gate="G$1" pin="PB2/PCINT2/SCK/ADC1/T0"/>
<wire x1="254" y1="157.48" x2="208.28" y2="157.48" width="0.1524" layer="91"/>
</segment>
</net>
<net name="N$3" class="0">
<segment>
<pinref part="JP1" gate="A" pin="5"/>
<wire x1="220.98" y1="180.34" x2="210.82" y2="180.34" width="0.1524" layer="91"/>
<wire x1="210.82" y1="180.34" x2="210.82" y2="149.86" width="0.1524" layer="91"/>
<pinref part="IC1" gate="G$1" pin="PB5/PCINT5/!RESET!/ADC0/DW"/>
<wire x1="210.82" y1="149.86" x2="254" y2="149.86" width="0.1524" layer="91"/>
</segment>
</net>
<net name="N$4" class="0">
<segment>
<pinref part="JP1" gate="A" pin="4"/>
<wire x1="228.6" y1="182.88" x2="246.38" y2="182.88" width="0.1524" layer="91"/>
<wire x1="246.38" y1="182.88" x2="246.38" y2="162.56" width="0.1524" layer="91"/>
<pinref part="IC1" gate="G$1" pin="PB0/PCINT0/AIN0/OC0A/MOSI"/>
<wire x1="246.38" y1="162.56" x2="254" y2="162.56" width="0.1524" layer="91"/>
</segment>
</net>
<net name="N$5" class="0">
<segment>
<pinref part="J1" gate="G$1" pin="+"/>
<pinref part="IC3" gate="A1" pin="VI"/>
<wire x1="139.7" y1="198.12" x2="134.62" y2="198.12" width="0.1524" layer="91"/>
<pinref part="C1" gate="G$1" pin="1"/>
<wire x1="134.62" y1="198.12" x2="124.46" y2="198.12" width="0.1524" layer="91"/>
<wire x1="134.62" y1="195.58" x2="134.62" y2="198.12" width="0.1524" layer="91"/>
<junction x="134.62" y="198.12"/>
</segment>
</net>
</nets>
</sheet>
</sheets>
</schematic>
</drawing>
<compatibility>
<note version="8.2" severity="warning">
Since Version 8.2, EAGLE supports online libraries. The ids
of those online libraries will not be understood (or retained)
with this version.
</note>
<note version="8.3" severity="warning">
Since Version 8.3, EAGLE supports URNs for individual library
assets (packages, symbols, and devices). The URNs of those assets
will not be understood (or retained) with this version.
</note>
<note version="8.3" severity="warning">
Since Version 8.3, EAGLE supports the association of 3D packages
with devices in libraries, schematics, and board files. Those 3D
packages will not be understood (or retained) with this version.
</note>
</compatibility>
</eagle>
